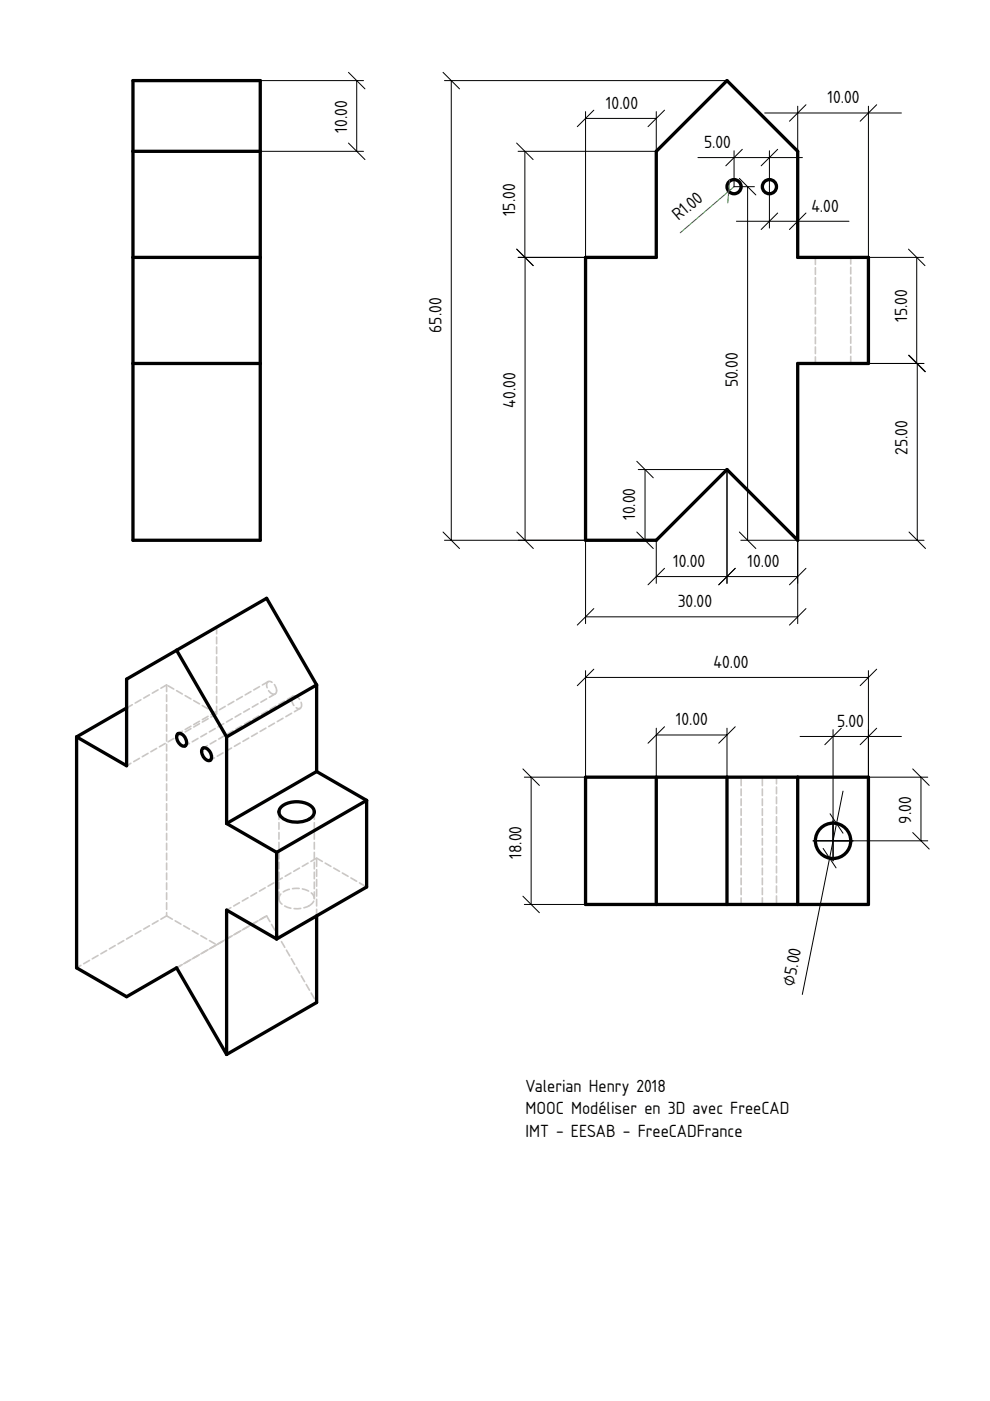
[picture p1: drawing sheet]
<svg xmlns="http://www.w3.org/2000/svg" width="210mm" height="297mm" viewBox="0 0 210 297" stroke-linecap="round" stroke-linejoin="round" font-family="sans-serif">
<path d="M154.1 65.8h.1" fill="none" stroke="#000" stroke-width=".21"/>
<g fill="#fff">
<circle cx="155.6" cy="39.6" r="1.5"/>
<circle cx="163.1" cy="39.6" r="1.5"/>
</g>
<g fill="none" stroke="#cbc7c4" stroke-width=".35" stroke-dasharray="1.4 .7">
<path d="M154.1 17.1l-15 15M139.1 32.1v22.5M169.1 32.1l-15-15M124.2 54.6v59.9M139.1 54.6h-14.9M169.1 54.6v-22.5M172.9 54.6h7.5M180.4 54.6h-7.5M180.4 54.6v22.5M184.1 54.6h-15M169.1 77.1h15M172.9 77.1h7.5"/>
<path d="M172.9 77.1v-22.5M180.4 77.1h-7.5M184.1 77.1v-22.5M154.1 99.6l15 14.9M124.2 114.5h14.9M139.1 114.5l15-14.9M169.1 114.5v-37.4"/>
<circle cx="155.6" cy="39.6" r="1.5"/>
<circle cx="163.1" cy="39.6" r="1.5"/>
</g>
<g fill="none" stroke="#000" stroke-width=".7">
<path d="M154.1 17.1l15 15v22.5h15v22.5h-15v37.4l-15-14.9-15 14.9h-14.9v-59.9h14.9v-22.5z"/>
<circle cx="155.6" cy="39.6" r="1.5"/>
<circle cx="163.1" cy="39.6" r="1.5"/>
</g>
<g fill="none" stroke="#000" stroke-width=".21">
<path d="M93.9 15.3l3.5 3.5M94.2 17.1h59.9M95.7 17.1v97.4M109.5 30.3l3.5 3.5M109.8 32.1h29.3M111.3 32.1v22.5M124.2 25.1h14.9M124.2 23.7v30.9M125.9 23.4l-3.5 3.5M139.1 23.7v30.9h-29.3M140.9 23.4l-3.5 3.5M148 33.4h22.1"/>
<path d="M155.6 32v7.6h4.3M156.8 37.8l3.5 3.5M157.4 31.7l-3.5 3.5M158.5 39.6v74.9M162.1 24h29M163.1 32v16.4M164.9 31.7l-3.5 3.5M169.1 22.5v32.1M170.9 22.2l-3.5 3.5M184.1 22.5v32.1h11.7M185.9 22.2l-3.5 3.5M109.5 52.8l3.5 3.5"/>
<path d="M109.6 52.8l3.5 3.5M111.3 54.6v59.9M156.1 46.9h23.9M164.9 45.2l-3.5 3.5M170.9 45.2l-3.5 3.5M192.6 52.8l3.5 3.5M194.4 54.6v22.5M169.1 77.1h26.8M192.6 75.3l3.5 3.5M192.7 75.3l3.5 3.5M194.5 77.1v37.4M135 97.8l3.5 3.5"/>
<path d="M135.3 99.6h18.8v24.1M136.8 99.6v14.9M93.9 112.8l3.5 3.5M94.2 114.5h30v17.7M109.6 112.8l3.5 3.5M135 112.8l3.5 3.5M135.3 114.5h3.8v9.2M156.8 112.8l3.5 3.5M157.1 114.5h38.8M169.1 114.5v17.7M192.7 112.8l3.5 3.5M124.2 130.8h44.9"/>
<path d="M125.9 129l-3.5 3.5M139.1 122.2h30M140.9 120.5l-3.5 3.5M155.9 120.5l-3.5 3.5M170.9 129l-3.5 3.5M170.9 120.5l-3.5 3.5"/>
</g>
<path d="M154.7 38.1l-.4 4.9M155.6 39.6l-11.4 9.8" fill="none" stroke="#1cad1c" stroke-width=".21"/>
<path d="M28.2 17.1h27v97.4h-27z" fill-rule="evenodd" fill="#fff"/>
<path d="M41.7 65.8h.1" fill="none" stroke="#000" stroke-width=".21"/>
<g fill="#fff">
<path d="M28.2 77.1h27v37.4h-27z" fill-rule="evenodd"/>
<path d="M28.2 32.1h27v22.5h-27z" fill-rule="evenodd"/>
<path d="M28.2 54.6h27v22.5h-27z" fill-rule="evenodd"/>
</g>
<path d="M41.7 65.8h.1" fill="none" stroke="#000" stroke-width=".21"/>
<path d="M28.2 17.1h27v15h-27z" fill-rule="evenodd" fill="#fff"/>
<path d="M28.2 17.1h27v97.4h-27zM28.2 32.1h27M28.2 54.6h27M28.2 77.1h27" fill="none" stroke="#000" stroke-width=".7"/>
<path d="M55.2 17.1h21.9M73.9 15.3l3.5 3.5M75.6 17.1v15M55.2 32.1h21.9M73.9 30.3l3.5 3.5" fill="none" stroke="#000" stroke-width=".21"/>
<path d="M124.2 164.8h59.9v27h-59.9z" fill-rule="evenodd" fill="#fff"/>
<path d="M154.1 178.3h.1" fill="none" stroke="#000" stroke-width=".21"/>
<path d="M154.1 164.8h15v27h-15z" fill-rule="evenodd" fill="#fff"/>
<path d="M154.1 178.3h.1" fill="none" stroke="#000" stroke-width=".21"/>
<g fill="#fff">
<path d="M124.2 164.8h14.9v27h-14.9z" fill-rule="evenodd"/>
<path d="M169.1 164.8h15v27h-15z" fill-rule="evenodd"/>
<path d="M139.1 164.8h15v27h-15z" fill-rule="evenodd"/>
</g>
<path d="M154.1 178.3h.1" fill="none" stroke="#000" stroke-width=".21"/>
<circle cx="176.6" cy="178.3" r="3.7" fill="#fff"/>
<g fill="none" stroke="#cbc7c4" stroke-width=".35" stroke-dasharray="1.4 .7">
<path d="M124.2 164.8h14.9M124.2 164.8v27M139.1 164.8v27M139.1 164.8h15M154.1 164.8v27M154.1 164.8h15M154.1 164.8h3M157.1 164.8h-3M161.6 164.8h3M164.6 164.8h-3M164.6 164.8v27M169.1 164.8v27"/>
<path d="M169.1 164.8h15M184.1 164.8v27M124.2 191.8h14.9M139.1 191.8h15M154.1 191.8h15M154.1 191.8h3M157.1 191.8h-3M157.1 191.8v-27M161.6 191.8h3M161.6 191.8v-27M164.6 191.8h-3M169.1 191.8h15"/>
<circle cx="176.6" cy="178.3" r="3.7"/>
</g>
<g fill="none" stroke="#000" stroke-width=".7">
<path d="M124.2 164.8h59.9v27h-59.9zM139.1 164.8v27M154.1 164.8v27M169.1 164.8v27"/>
<circle cx="176.6" cy="178.3" r="3.7"/>
</g>
<path d="M176.6 174.1v8.4zM172.4 178.3h8.4z" fill-rule="evenodd" fill="#fff" stroke="#080808" stroke-width=".35"/>
<g fill="none" stroke="#000" stroke-width=".21">
<path d="M124.2 142.2v22.6h-13M124.2 143.6h59.9M125.9 141.9l-3.5 3.5M139.1 155.8h15M139.1 154.4v10.4M140.9 154.1l-3.5 3.5M154.1 154.4v10.4M155.9 154.1l-3.5 3.5M169.6 156.1h21.5M176.6 154.7v23.6h20.1M178.4 154.4l-3.5 3.5M184.1 142.2v22.6h12.6"/>
<path d="M185.9 154.4l-3.5 3.5M185.9 141.9l-3.5 3.5M110.9 163l3.5 3.5M112.6 164.8v27M174.5 179.9l2.8 4.1M176 172.5l2.7 4.2M178.7 167.7l-8.6 43.1M193.5 163l3.5 3.5M193.5 176.5l3.5 3.5M195.3 164.8v13.5M110.9 190l3.5 3.5M111.2 191.8h13"/>
</g>
<path d="M26.8 144l29.7-17.1 10.6 18.3v18.4l10.6 6.1v18.4l-10.6 6.1v18.3l-19.1 11.1-10.6-18.4-10.6 6.1-10.6-6.1v-49l10.6-6.1z" fill-rule="evenodd" fill="#fff"/>
<path d="M41.7 178.3h.1" fill="none" stroke="#000" stroke-width=".21"/>
<path d="M26.8 144l10.6-6.1 10.6 18.3v18.4l10.7 6.1v18.4l-10.7-6.1v30.6l-10.6-18.4-10.6 6.1-10.6-6.1v-49l10.6 6.2z" fill-rule="evenodd" fill="#fff"/>
<path d="M41.7 178.3h.1" fill="none" stroke="#000" stroke-width=".21"/>
<g fill="#fff">
<path d="M16.2 156.2l10.6-6.1v12.3z"/>
<path d="M37.4 137.9l19.1-11 10.6 18.3-19.1 11z" fill-rule="evenodd"/>
<path d="M48 193l10.7 6.1 8.4-4.9v18.3l-19.1 11.1z" fill-rule="evenodd"/>
<path d="M58.7 180.7l19-11v18.4l-19 11z" fill-rule="evenodd"/>
<path d="M48 156.2l19.1-11v18.4l-19.1 11z" fill-rule="evenodd"/>
<path d="M48 174.6l19.1-11 10.6 6.1-19 11z" fill-rule="evenodd"/>
<path d="M59.5 171.2a5.3 5.3 0 0 1 6.8 0 1.74 1.74 0 0 1-1.2 2.7 5.3 5.3 0 0 1-5.7-.9 1.36 1.36 0 0 1 .1-1.8z" fill-rule="evenodd"/>
<path d="M37.8 155.5a1.8 1.8 0 0 1 1.7 2.3 .8 .8 0 0 1-.7 .4 .8 .8 0 0 1-.8-.5 1.55 1.55 0 0 1-.2-2.2z" fill-rule="evenodd"/>
<path d="M42.9 158.8a1.1 1.1 0 0 1 1.7 .7 1.08 1.08 0 0 1-.3 1.8 1.97 1.97 0 0 1-1.4-2.5z" fill-rule="evenodd"/>
</g>
<g fill="none" stroke="#cbc7c4" stroke-width=".35" stroke-dasharray="1.4 .7">
<path d="M45.9 133v18.3M45.9 133l-19.1 11M56.5 126.9l-10.6 6.1M35.3 145.2v49M35.3 145.2l-8.5 4.9M45.9 151.3l-10.6-6.1M45.9 151.3l-19.1 11.1M56.8 144.5a1.73 1.73 0 0 0 1.5 2.6M56.8 144.5l-19 11M58.3 147.1l.4-.7M58.3 147.1l-19 11M58.7 146.4a1.79 1.79 0 0 0-1.9-1.9"/>
<path d="M61.8 148.3a1.79 1.79 0 0 0 1.8 1.9M62.1 147.6l-.3 .7M62.1 147.6l-19 11M63.6 150.2a1.73 1.73 0 0 0-1.5-2.6M63.6 150.2l-19 11M35.3 194.2l10.6 6.1M35.3 194.2l-19.1 11M56.5 194.2l-19.1 11M56.5 194.2l10.6 18.3M59.1 190.5a2.54 2.54 0 0 0 2.4 2l1.2 .2 1.2-.1 1.6-.6M59.1 190.5v-18.4M65.5 192l.4-.2a1.66 1.66 0 0 0 .7-1.3"/>
<path d="M66.6 190.5a2.86 2.86 0 0 0-2.8-2.1 4.5 4.5 0 0 0-4.6 1.6l-.1 .5M66.6 190.5v-18.4M67.1 181.9l-19.1 11.1M67.1 194.2v-12.3M67.1 181.9l10.6 6.2M45.9 200.3l-19.1 11M45.9 200.3l10.6-6.1"/>
</g>
<g fill="none" stroke="#000" stroke-width=".7">
<path d="M37.4 137.9l19.1-11 10.6 18.3M37.4 137.9l-10.6 6.1v18.4l-10.6-6.2M37.4 137.9l10.6 18.3M16.2 156.2v49l10.6 6.1 10.6-6.1 10.6 18.4M26.8 150.1l-10.6 6.1M37.8 155.5a1.8 1.8 0 0 1 1.7 2.3 .8 .8 0 0 1-.7 .4 .8 .8 0 0 1-.8-.5 1.55 1.55 0 0 1-.2-2.2zM42.9 158.8a1.1 1.1 0 0 1 1.7 .7 1.08 1.08 0 0 1-.3 1.8 1.97 1.97 0 0 1-1.4-2.5zM48 156.2v18.4M67.1 145.2v18.4M67.1 145.2l-19.1 11M48 174.6l10.7 6.1M59.5 171.2a5.3 5.3 0 0 1 6.8 0 1.74 1.74 0 0 1-1.2 2.7 5.3 5.3 0 0 1-5.7-.9 1.36 1.36 0 0 1 .1-1.8z"/>
<path d="M67.1 163.6l10.6 6.1M67.1 163.6l-19.1 11M77.7 169.7v18.4l-19 11M77.7 169.7l-19 11M58.7 199.1l-10.7-6.1v30.6M58.7 180.7v18.4M67.1 194.2v18.3l-19.1 11.1"/>
</g>
<g font-size="3.5">
<text x="128.5" y="23">10.00</text>
<text x="175.4" y="21.9">10.00</text>
<text x="73.6" y="28.1" transform="rotate(-90 73.6 28.1)">10.00</text>
<text x="149.3" y="31.3">5.00</text>
<text x="109.2" y="45.8" transform="rotate(-90 109.2 45.8)">15.00</text>
<text x="143.9" y="47" transform="rotate(-41 143.9 47)">R1.0</text>
<text x="172.1" y="44.9">4.00</text>
<text x="93.6" y="70.5" transform="rotate(-90 93.6 70.5)">65.00</text>
<text x="192.3" y="68.2" transform="rotate(-90 192.3 68.2)">15.00</text>
<text x="156.5" y="82.1" transform="rotate(-90 156.5 82.1)">50.00</text>
<text x="109.3" y="86.4" transform="rotate(-90 109.3 86.4)">40.00</text>
<text x="192.4" y="96.5" transform="rotate(-90 192.4 96.5)">25.00</text>
<text x="134.7" y="110.2" transform="rotate(-90 134.7 110.2)">10.00</text>
<text x="142.7" y="120.2">10.00</text>
<text x="158.5" y="120.2">10.00</text>
<text x="143.7" y="128.7">30.00</text>
<text x="151.3" y="141.6">40.00</text>
<text x="143.3" y="153.8">10.00</text>
<text x="177.5" y="154.1">5.00</text>
<text x="193.2" y="174.6" transform="rotate(-90 193.2 174.6)">9.00</text>
<text x="110.6" y="182.1" transform="rotate(-90 110.6 182.1)">18.00</text>
<text x="168.3" y="209.2" transform="rotate(-79 168.3 209.2)">⌀5.00</text>
<text x="111.4" y="231.5">Valerian Henry 2018</text>
<text x="111.4" y="236.3">MOOC Modéliser en 3D avec FreeCAD</text>
<text x="111.4" y="241.1">IMT - EESAB - FreeCADFrance</text>
</g>
</svg>
